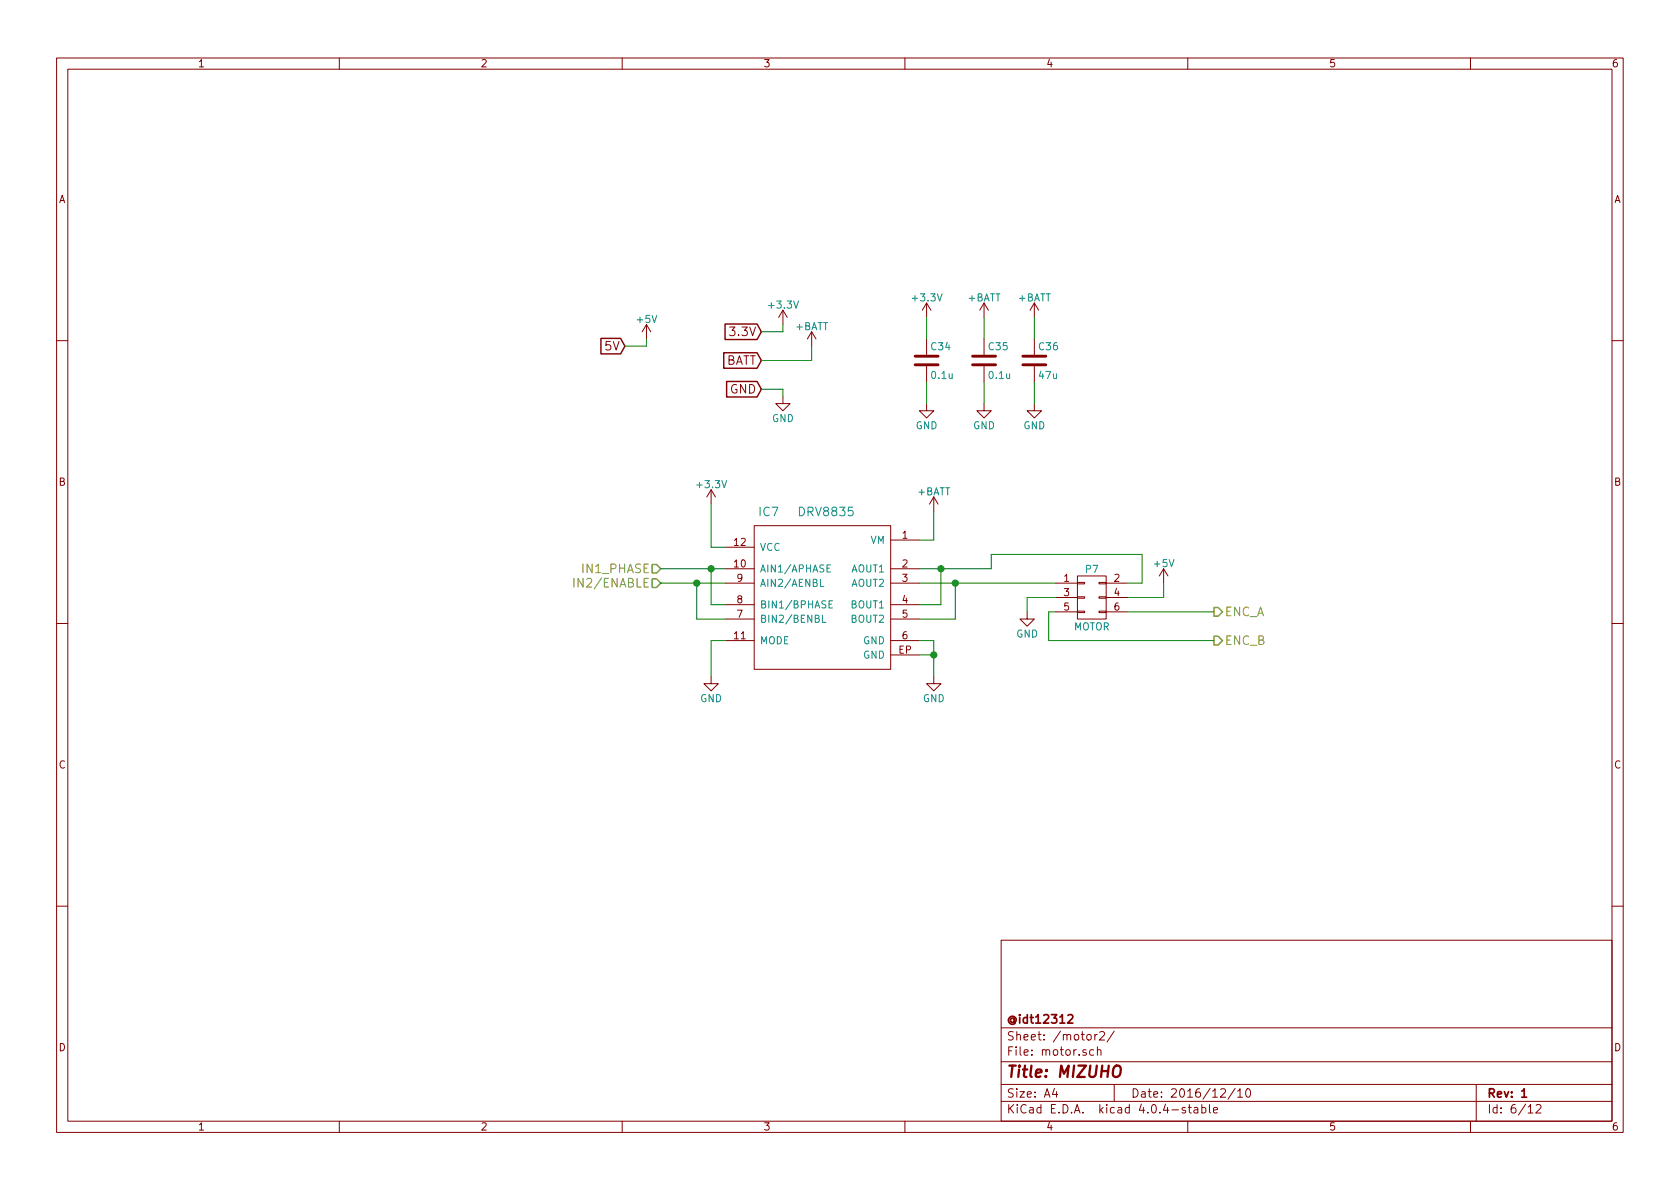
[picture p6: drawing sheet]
<svg xmlns="http://www.w3.org/2000/svg" width="297mm" height="210mm" viewBox="0 0 297 210" stroke-linecap="round" stroke-linejoin="round" font-family="sans-serif">
<g fill="none" stroke="#840000" stroke-width=".18">
<path d="M10 10.3h277v189.9h-277zM12 12.2h273v186.1h-273zM60 10.3v1.9M110 10.3v1.9M160 10.3v1.9M210 10.3v1.9M260 10.3v1.9M114.3 57.4l-.8 1.3M114.3 57.4v2.5M114.3 57.4l.8 1.3M138.4 54.9l-.7 1.2M138.4 54.9v2.5"/>
<path d="M138.4 54.9l.8 1.2M143.5 58.7l-.8 1.2M143.5 58.7v2.5M143.5 58.7l.8 1.2M163.8 53.6v2.5M163.8 59.9v2.8M163.8 53.6l-.7 1.3M163.8 53.6l.8 1.3M174 53.6v2.5M174 59.9v2.8M174 53.6l-.8 1.3M174 53.6l.8 1.3"/>
<path d="M182.9 53.6v2.5M182.9 59.9v2.8M182.9 53.6l-.8 1.3M182.9 53.6l.7 1.3M10 60.2h2M138.4 70.1v1.3h1.3l-1.3 1.2-1.2-1.2h1.2M163.8 71.4v1.2h1.3l-1.3 1.3-1.2-1.3h1.2M163.8 64.8v2.8M174 71.4v1.2h1.3l-1.3 1.3-1.3-1.3h1.3M174 64.8v2.8M182.9 71.4v1.2h1.2l-1.2 1.3-1.3-1.3h1.3M182.9 64.8v2.8"/>
<path d="M285 60.2h2M125.7 86.6l-.7 1.3M125.7 86.6v2.5M125.7 86.6l.8 1.3M128.3 96.8h5M133.3 93h24.2v25.4h-24.2zM157.5 95.5h5.1M165.1 87.9l-.8 1.2M165.1 87.9v2.5M165.1 87.9l.8 1.2M10 110.3h2M125.7 119.6v1.3h1.3l-1.3 1.3-1.2-1.3h1.2"/>
<path d="M128.3 100.6h5M128.3 103.1h5M128.3 106.9h5M128.3 109.5h5M128.3 113.3h5M157.5 100.6h5.1M157.5 103.1h5.1M157.5 106.9h5.1M157.5 109.5h5.1M157.5 113.3h5.1M157.5 115.8h5.1M165.1 119.6v1.3h1.3l-1.3 1.3-1.3-1.3h1.3"/>
<path d="M181.6 108.2v1.3h1.3l-1.3 1.2-1.3-1.2h1.3M186.7 103.1h3.8M186.7 105.7h3.8M186.7 108.2h3.8M190.5 108.1h1.3v.2h-1.3zM190.5 105.5h1.3v.3h-1.3zM190.5 103h1.3v.2h-1.3zM190.5 101.8h5.1v7.7h-5.1zM194.3 108.1h1.3v.2h-1.3zM194.3 105.5h1.3v.3h-1.3zM194.3 103h1.3v.2h-1.3zM195.6 103.1h3.8"/>
<path d="M195.6 105.7h3.8M195.6 108.2h3.8M205.7 100.6l-.7 1.2M205.7 100.6v2.5M205.7 100.6l.8 1.2M285 110.3h2M10 160.2h2M177 166.3h108v32h-108zM285 160.2h2M60 198.3v1.9M110 198.3v1.9M160 198.3v1.9"/>
<path d="M177 194.8h108M177 191.8h108M177 187.8h108M177 181.8h108M186.4 192.5l-.3 1h.9M186.8 193v1M193.4 185.7l-.5-.1-.2 .3v.6l.2 .1 .5-.1M193.6 182.9v1M194 182.9l-.4 .3M194 185.7l.2-.1 .4 .1 .1 .9M194 185.1v1.5M194.4 182.6l.3-.2h.3l.3 .4-.9 1.1h.9"/>
<path d="M197 182.3l-1.3 2M197 191.8v3M209.6 195.9a.37 .37 0 0 0-.6 .1l.1 .3 .5 .1 .1 .1-.3 .3-.4-.1M210 198.3v1.9M210.1 195.8h.5M210.3 195.3v1.3l.3 .2M211.2 195.9h.5l.1 .9M211.8 196.2l-.5 .1-.2 .2 .2 .3 .5-.1M212.5 195.9l.4-.1 .3 .3-.1 .6h-.6M212.5 195.3v1.5M213.8 195.3v1.3l.2 .2M214.6 196.3l.7-.1-.1-.3-.4-.1-.2 .2v.7h.6"/>
<path d="M215.8 192.7l.3-.2h.3l.3 .5-1 1h1M218.4 192.5l-1.3 1.9M218.8 193l.5-.5v1.5M218.8 194h.9M220.5 192.6l.1-.1a.81 .81 0 0 1 .6 .6 .81 .81 0 0 1-.3 .8l-.1 .1a.8 .8 0 0 1-.6-.6 .8 .8 0 0 1 .3-.8zM260 198.3v1.9M261 191.8v6.5M270.2 195.8l.4-.5v1.5M270.2 196.8h.8M271.6 195.5l.2-.2h.4l.3 .5-1 1h1"/>
</g>
<path d="M188.8 179.6l.3-.2h.3l.3 .5-1 1h1M269.1 194h.8" fill="none" stroke="#840000" stroke-width=".3"/>
<path d="M197 188.7a.66 .66 0 0 1 1.1 0 1.43 1.43 0 0 1-.6 1.7l-.5-.1a1.49 1.49 0 0 1 0-1.6z" fill="none" stroke="#840000" stroke-width=".41"/>
<path d="M146.8 99.9h-.6v1.3h.6M145.1 102.4v1.3h.6M145.4 108.8v1.3h.6M146.2 100.5h.5M146.6 106.8h.4M147.2 106.2h-.6v1.3h.6" fill="none" stroke="#008484" stroke-width=".18"/>
<path d="M106.2 59.8h3.5l.8 1.4-.8 1.4h-3.5zM128.2 57.3h5.7l.7 1.4-.7 1.3h-5.7zM128 62.4h5.9l.7 1.3-.7 1.4h-5.9zM128.5 67.5h5.4l.7 1.3-.7 1.4h-5.4z" fill="none" stroke="#840000" stroke-width=".25"/>
<path d="M115.3 99.8h.8l.7 .8-.7 .7h-.8zM115.3 102.4h.8l.7 .7-.7 .8h-.8zM214.6 107.4h.8l.8 .8-.8 .8h-.8zM214.6 112.5h.8l.8 .8-.8 .7h-.8z" fill="none" stroke="#848400" stroke-width=".25"/>
<path d="M101.5 102.3v1.5" fill="none" stroke="#848400" stroke-width=".18"/>
<path d="M161.8 64.5h4.1M161.8 63h4.1M172 64.5h4M172 63h4M180.8 64.5h4.1M180.8 63h4.1" fill="none" stroke="#840000" stroke-width=".51"/>
<g fill="none" stroke="#008400" stroke-width=".18">
<path d="M114.3 59.9v1.3h-3.8M138.4 57.4v1.3h-3.8M163.8 56.1v3.8M174 56.1v3.8M182.9 56.1v3.8M134.6 68.8h3.8v1.3M143.5 61.2v2.5h-8.9M163.8 67.6v3.8M174 67.6v3.8M182.9 67.6v3.8M125.7 89.1v7.7h2.6M165.1 90.4v5.1h-2.5"/>
<path d="M116.8 103.1h11.5M116.8 100.6h11.5M123.2 103.1v6.4h5.1M125.7 100.6v6.3h2.6M128.3 113.3h-2.6v6.3M162.6 103.1h24.1M162.6 100.6h12.7v-2.6h26.6v5.1h-2.5M162.6 113.3h2.5v6.3M162.6 115.8h2.5M166.4 100.6v6.3h-3.8M168.9 103.1v6.4h-6.3M186.7 108.2h-1.3v5.1h29.2"/>
<path d="M186.7 105.7h-5.1v2.5M199.4 108.2h15.2M205.7 103.1v2.6h-6.3"/>
</g>
<g fill="#008400" stroke="#008400" stroke-width=".25">
<circle cx="166.4" cy="100.6" r=".51"/>
<circle cx="168.9" cy="103.1" r=".51"/>
<circle cx="165.1" cy="115.8" r=".51"/>
<circle cx="125.7" cy="100.6" r=".51"/>
<circle cx="123.2" cy="103.1" r=".51"/>
</g>
<text font-size="2.8" fill="#840000" x="178" y="190.5">Title: MIZUHO</text>
<g font-size="2.1" fill="#840000">
<text x="129.3" y="59.4">3.3V</text>
<text x="107" y="62">5V</text>
<text x="128" y="64.5">BATT</text>
<text x="129" y="69.6">GND</text>
<text x="178" y="184">Sheet: /motor2/</text>
<text x="178" y="181">@idt12312</text>
<text x="178" y="186.7">File: motor.sch</text>
<text x="178" y="196.9">KiCad E.D.A. kicad 4.0.4-stable</text>
<text x="178" y="194.1">Size: A4</text>
<text x="200" y="194.1">Date: 2016/12/10</text>
<text x="263" y="194.1">Rev: 1</text>
<text x="263" y="196.9">Id: 6/12</text>
</g>
<g font-size="2.1" fill="#008484">
<text x="134.2" y="91.3">IC7</text>
<text x="141.5" y="91.3">DRV8835</text>
</g>
<g font-size="2.1" fill="#848400">
<text x="103.1" y="101.3">IN1_PHASE</text>
<text x="102.3" y="103.9">IN2/ENABLE</text>
<text x="216.6" y="109">ENC_A</text>
<text x="216.6" y="114">ENC_B</text>
</g>
<g font-size="1.8" fill="#840000">
<text x="35" y="11.9">1</text>
<text x="85" y="11.9">2</text>
<text x="135" y="11.9">3</text>
<text x="185" y="11.9">4</text>
<text x="235" y="11.9">5</text>
<text x="285" y="11.9">6</text>
<text x="10.4" y="35.9">A</text>
<text x="285.4" y="35.9">A</text>
<text x="10.4" y="85.9">B</text>
<text x="285.4" y="85.9">B</text>
<text x="159.5" y="95.2">1</text>
<text x="129.8" y="100.3">10</text>
<text x="129.8" y="96.5">12</text>
<text x="159.5" y="100.3">2</text>
<text x="130.3" y="106.7">8</text>
<text x="130.3" y="102.9">9</text>
<text x="159.5" y="102.9">3</text>
<text x="159.5" y="106.7">4</text>
<text x="188.1" y="102.9">1</text>
<text x="188.1" y="105.4">3</text>
<text x="188.1" y="107.9">5</text>
<text x="197" y="102.9">2</text>
<text x="197" y="105.4">4</text>
<text x="197" y="107.9">6</text>
<text x="129.8" y="113">11</text>
<text x="130.3" y="109.2">7</text>
<text x="159.5" y="109.2">5</text>
<text x="159.5" y="113">6</text>
<text x="158.9" y="115.6">EP</text>
<text x="10.4" y="135.9">C</text>
<text x="285.4" y="135.9">C</text>
<text x="10.4" y="185.9">D</text>
<text x="285.4" y="185.9">D</text>
<text x="35" y="199.9">1</text>
<text x="85" y="199.9">2</text>
<text x="135" y="199.9">3</text>
<text x="185" y="199.9">4</text>
<text x="235" y="199.9">5</text>
<text x="285" y="199.9">6</text>
</g>
<g font-size="1.8" fill="#008484">
<text x="161.5" y="53.3">+3.3V</text>
<text x="171.1" y="53.3">+BATT</text>
<text x="180" y="53.3">+BATT</text>
<text x="112.7" y="57.1">+5V</text>
<text x="136.1" y="54.6">+3.3V</text>
<text x="140.6" y="58.4">+BATT</text>
<text x="164.7" y="61.9">C34</text>
<text x="174.9" y="61.9">C35</text>
<text x="183.7" y="61.9">C36</text>
<text x="164.8" y="67">0.1u</text>
<text x="175" y="67">0.1u</text>
<text x="183.8" y="67">47u</text>
<text x="136.5" y="74.6">GND</text>
<text x="161.9" y="75.9">GND</text>
<text x="172" y="75.9">GND</text>
<text x="180.9" y="75.9">GND</text>
<text x="123.4" y="86.3">+3.3V</text>
<text x="162.2" y="87.6">+BATT</text>
<text x="134.4" y="101.2">AIN1/APHASE</text>
<text x="134.4" y="97.4">VCC</text>
<text x="150.5" y="101.2">AOUT1</text>
<text x="153.8" y="96.1">VM</text>
<text x="192" y="101.3">P7</text>
<text x="204.1" y="100.3">+5V</text>
<text x="134.4" y="107.6">BIN1/BPHASE</text>
<text x="134.4" y="103.8">AIN2/AENBL</text>
<text x="150.5" y="103.8">AOUT2</text>
<text x="150.5" y="107.6">BOUT1</text>
<text x="134.4" y="110.1">BIN2/BENBL</text>
<text x="134.4" y="113.9">MODE</text>
<text x="150.5" y="110.1">BOUT2</text>
<text x="152.5" y="113.9">GND</text>
<text x="179.7" y="112.7">GND</text>
<text x="189.8" y="111.4">MOTOR</text>
<text x="152.5" y="116.5">GND</text>
<text x="123.8" y="124.1">GND</text>
<text x="163.1" y="124.1">GND</text>
</g>
</svg>
